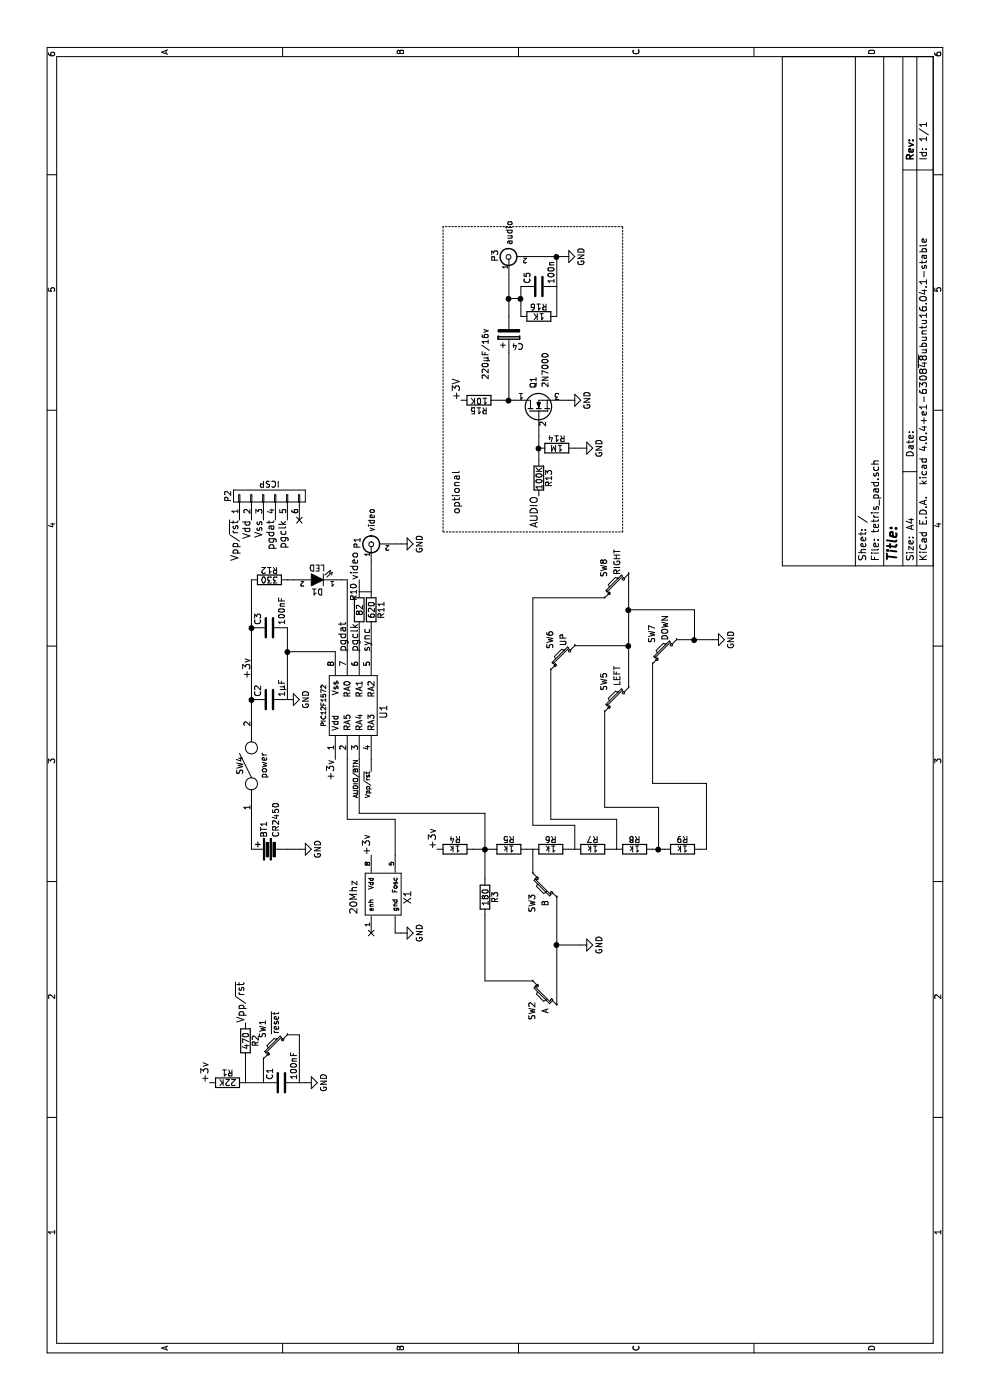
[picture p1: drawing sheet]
EESchema Schematic File Version 2
LIBS:power
LIBS:device
LIBS:transistors
LIBS:conn
LIBS:linear
LIBS:regul
LIBS:74xx
LIBS:cmos4000
LIBS:adc-dac
LIBS:memory
LIBS:xilinx
LIBS:microcontrollers
LIBS:dsp
LIBS:microchip
LIBS:analog_switches
LIBS:motorola
LIBS:texas
LIBS:intel
LIBS:audio
LIBS:interface
LIBS:digital-audio
LIBS:philips
LIBS:display
LIBS:cypress
LIBS:siliconi
LIBS:opto
LIBS:atmel
LIBS:contrib
LIBS:valves
LIBS:Personal_KiCAD
LIBS:tetris_pad-cache
EELAYER 25 0
EELAYER END
$Descr A4 11693 8268
encoding utf-8
Sheet 1 1
Title ""
Date ""
Rev ""
Comp ""
Comment1 ""
Comment2 ""
Comment3 ""
Comment4 ""
$EndDescr
$Comp
L PIC12F1572 U1
U 1 1
P 5800 2950
F 0 "U1" H 5750 2700 60  0000 C CNN
F 1 "PIC12F1572" H 5800 3200 39  0000 C CNN
F 2 "" H 5800 2750 60  0001 C CNN
F 3 "" H 5800 2750 60  0001 C CNN
	1    5800 2950
	1    0    0    -1  
$EndComp
$Comp
L R R11
U 1 1
P 6600 3100
F 0 "R11" V 6680 3100 50  0000 C CNN
F 1 "620" V 6600 3100 50  0000 C CNN
F 2 "" V 6530 3100 50  0000 C CNN
F 3 "" H 6600 3100 50  0000 C CNN
	1    6600 3100
	0    1    1    0   
$EndComp
$Comp
L GND #PWR7
U 1 1
P 7150 3350
F 0 "#PWR7" H 7150 3100 50  0001 C CNN
F 1 "GND" H 7150 3200 50  0000 C CNN
F 2 "" H 7150 3350 50  0000 C CNN
F 3 "" H 7150 3350 50  0000 C CNN
	1    7150 3350
	1    0    0    -1  
$EndComp
$Comp
L GND #PWR5
U 1 1
P 5850 2400
F 0 "#PWR5" H 5850 2150 50  0001 C CNN
F 1 "GND" H 5850 2250 50  0000 C CNN
F 2 "" H 5850 2400 50  0000 C CNN
F 3 "" H 5850 2400 50  0000 C CNN
	1    5850 2400
	1    0    0    -1  
$EndComp
Text Label 5350 2800 2    60   ~ 0
+3v
$Comp
L Battery BT1
U 1 1
P 4600 2250
F 0 "BT1" H 4700 2300 50  0000 L CNN
F 1 "CR2450" H 4700 2200 50  0000 L CNN
F 2 "" V 4600 2290 50  0000 C CNN
F 3 "" V 4600 2290 50  0000 C CNN
	1    4600 2250
	1    0    0    -1  
$EndComp
$Comp
L SPST SW4
U 1 1
P 5300 2100
F 0 "SW4" H 5300 2200 50  0000 C CNN
F 1 "power" H 5300 2000 50  0000 C CNN
F 2 "" H 5300 2100 50  0000 C CNN
F 3 "" H 5300 2100 50  0000 C CNN
	1    5300 2100
	1    0    0    -1  
$EndComp
$Comp
L GND #PWR4
U 1 1
P 4600 2500
F 0 "#PWR4" H 4600 2250 50  0001 C CNN
F 1 "GND" H 4600 2350 50  0000 C CNN
F 2 "" H 4600 2500 50  0000 C CNN
F 3 "" H 4600 2500 50  0000 C CNN
	1    4600 2500
	1    0    0    -1  
$EndComp
$Comp
L C C2
U 1 1
P 5850 2250
F 0 "C2" H 5875 2350 50  0000 L CNN
F 1 "1µF" H 5875 2150 50  0000 L CNN
F 2 "" H 5888 2100 50  0000 C CNN
F 3 "" H 5850 2250 50  0000 C CNN
	1    5850 2250
	1    0    0    -1  
$EndComp
$Comp
L C C3
U 1 1
P 6450 2250
F 0 "C3" H 6475 2350 50  0000 L CNN
F 1 "100nF" H 6475 2150 50  0000 L CNN
F 2 "" H 6488 2100 50  0000 C CNN
F 3 "" H 6450 2250 50  0000 C CNN
	1    6450 2250
	1    0    0    -1  
$EndComp
Text Label 6200 2100 2    60   ~ 0
+3v
$Comp
L CONN_01X06 P2
U 1 1
P 7550 2250
F 0 "P2" H 7550 2600 50  0000 C CNN
F 1 "ICSP" V 7650 2250 50  0000 C CNN
F 2 "" H 7550 2250 50  0000 C CNN
F 3 "" H 7550 2250 50  0000 C CNN
	1    7550 2250
	1    0    0    -1  
$EndComp
Text Label 7350 2000 2    60   ~ 0
Vpp/~rst
Text Label 7350 2100 2    60   ~ 0
Vdd
Text Label 7350 2200 2    60   ~ 0
Vss
Text Label 7350 2300 2    60   ~ 0
pgdat
Text Label 7350 2400 2    60   ~ 0
pgclk
Text Label 5250 3100 2    39   ~ 0
Vpp/~rst
Text Label 6250 2900 0    60   ~ 0
pgdat
Text Label 6250 3000 0    60   ~ 0
pgclk
$Comp
L BNC P1
U 1 1
P 7150 3100
F 0 "P1" H 7160 3220 50  0000 C CNN
F 1 "video" H 7350 3100 50  0000 C CNN
F 2 "" H 7150 3100 50  0000 C CNN
F 3 "" H 7150 3100 50  0000 C CNN
	1    7150 3100
	1    0    0    -1  
$EndComp
$Comp
L R R10
U 1 1
P 6600 3000
F 0 "R10" V 6550 3150 50  0000 C CNN
F 1 "82" V 6600 3000 50  0000 C CNN
F 2 "" V 6530 3000 50  0000 C CNN
F 3 "" H 6600 3000 50  0000 C CNN
	1    6600 3000
	0    1    1    0   
$EndComp
$Comp
L XOSC X1
U 1 1
P 4200 3200
F 0 "X1" H 4200 3000 60  0000 C CNN
F 1 "20Mhz" H 4200 3450 60  0000 C CNN
F 2 "" H 4000 3200 60  0001 C CNN
F 3 "" H 4000 3200 60  0001 C CNN
	1    4200 3200
	1    0    0    -1  
$EndComp
$Comp
L GND #PWR3
U 1 1
P 3900 3350
F 0 "#PWR3" H 3900 3100 50  0001 C CNN
F 1 "GND" H 3900 3200 50  0000 C CNN
F 2 "" H 3900 3350 50  0000 C CNN
F 3 "" H 3900 3350 50  0000 C CNN
	1    3900 3350
	1    0    0    -1  
$EndComp
NoConn ~ 3900 3100
Text Label 4550 3100 0    60   ~ 0
+3v
$Comp
L R R4
U 1 1
P 4600 3800
F 0 "R4" V 4680 3800 50  0000 C CNN
F 1 "1k" V 4600 3800 50  0000 C CNN
F 2 "" V 4530 3800 50  0000 C CNN
F 3 "" H 4600 3800 50  0000 C CNN
	1    4600 3800
	1    0    0    -1  
$EndComp
$Comp
L R R5
U 1 1
P 4600 4250
F 0 "R5" V 4680 4250 50  0000 C CNN
F 1 "1k" V 4600 4250 50  0000 C CNN
F 2 "" V 4530 4250 50  0000 C CNN
F 3 "" H 4600 4250 50  0000 C CNN
	1    4600 4250
	1    0    0    -1  
$EndComp
$Comp
L R R6
U 1 1
P 4600 4600
F 0 "R6" V 4680 4600 50  0000 C CNN
F 1 "1k" V 4600 4600 50  0000 C CNN
F 2 "" V 4530 4600 50  0000 C CNN
F 3 "" H 4600 4600 50  0000 C CNN
	1    4600 4600
	1    0    0    -1  
$EndComp
$Comp
L R R7
U 1 1
P 4600 4950
F 0 "R7" V 4680 4950 50  0000 C CNN
F 1 "1k" V 4600 4950 50  0000 C CNN
F 2 "" V 4530 4950 50  0000 C CNN
F 3 "" H 4600 4950 50  0000 C CNN
	1    4600 4950
	1    0    0    -1  
$EndComp
$Comp
L R R8
U 1 1
P 4600 5300
F 0 "R8" V 4680 5300 50  0000 C CNN
F 1 "1k" V 4600 5300 50  0000 C CNN
F 2 "" V 4530 5300 50  0000 C CNN
F 3 "" H 4600 5300 50  0000 C CNN
	1    4600 5300
	1    0    0    -1  
$EndComp
$Comp
L SW_PUSH_SMALL SW8
U 1 1
P 6800 5150
F 0 "SW8" H 6950 5260 50  0000 C CNN
F 1 "RIGHT" H 7000 5150 50  0000 C CNN
F 2 "" H 6800 5150 50  0000 C CNN
F 3 "" H 6800 5150 50  0000 C CNN
	1    6800 5150
	1    0    0    -1  
$EndComp
$Comp
L SW_PUSH_SMALL SW6
U 1 1
P 6200 4700
F 0 "SW6" H 6350 4810 50  0000 C CNN
F 1 "UP" H 6350 4700 50  0000 C CNN
F 2 "" H 6200 4700 50  0000 C CNN
F 3 "" H 6200 4700 50  0000 C CNN
	1    6200 4700
	1    0    0    -1  
$EndComp
$Comp
L SW_PUSH_SMALL SW7
U 1 1
P 6250 5550
F 0 "SW7" H 6400 5660 50  0000 C CNN
F 1 "DOWN" H 6450 5550 50  0000 C CNN
F 2 "" H 6250 5550 50  0000 C CNN
F 3 "" H 6250 5550 50  0000 C CNN
	1    6250 5550
	1    0    0    -1  
$EndComp
$Comp
L SW_PUSH_SMALL SW5
U 1 1
P 5850 5150
F 0 "SW5" H 6000 5260 50  0000 C CNN
F 1 "LEFT" H 6050 5150 50  0000 C CNN
F 2 "" H 5850 5150 50  0000 C CNN
F 3 "" H 5850 5150 50  0000 C CNN
	1    5850 5150
	1    0    0    -1  
$EndComp
$Comp
L SW_PUSH_SMALL SW2
U 1 1
P 3400 4550
F 0 "SW2" H 3550 4660 50  0000 C CNN
F 1 "A" H 3550 4550 50  0000 C CNN
F 2 "" H 3400 4550 50  0000 C CNN
F 3 "" H 3400 4550 50  0000 C CNN
	1    3400 4550
	-1   0    0    -1  
$EndComp
$Comp
L SW_PUSH_SMALL SW3
U 1 1
P 4300 4550
F 0 "SW3" H 4450 4660 50  0000 C CNN
F 1 "B" H 4450 4550 50  0000 C CNN
F 2 "" H 4300 4550 50  0000 C CNN
F 3 "" H 4300 4550 50  0000 C CNN
	1    4300 4550
	-1   0    0    -1  
$EndComp
$Comp
L SW_PUSH_SMALL SW1
U 1 1
P 2950 2300
F 0 "SW1" H 3100 2410 50  0000 C CNN
F 1 "~reset" H 3150 2300 50  0000 C CNN
F 2 "" H 2950 2300 50  0000 C CNN
F 3 "" H 2950 2300 50  0000 C CNN
	1    2950 2300
	1    0    0    -1  
$EndComp
$Comp
L GND #PWR6
U 1 1
P 6350 5950
F 0 "#PWR6" H 6350 5700 50  0001 C CNN
F 1 "GND" H 6350 5800 50  0000 C CNN
F 2 "" H 6350 5950 50  0000 C CNN
F 3 "" H 6350 5950 50  0000 C CNN
	1    6350 5950
	1    0    0    -1  
$EndComp
Text Label 4600 3650 0    60   ~ 0
+3v
$Comp
L R R9
U 1 1
P 4600 5700
F 0 "R9" V 4680 5700 50  0000 C CNN
F 1 "1k" V 4600 5700 50  0000 C CNN
F 2 "" V 4530 5700 50  0000 C CNN
F 3 "" H 4600 5700 50  0000 C CNN
	1    4600 5700
	1    0    0    -1  
$EndComp
$Comp
L GND #PWR2
U 1 1
P 3800 4850
F 0 "#PWR2" H 3800 4600 50  0001 C CNN
F 1 "GND" H 3800 4700 50  0000 C CNN
F 2 "" H 3800 4850 50  0000 C CNN
F 3 "" H 3800 4850 50  0000 C CNN
	1    3800 4850
	-1   0    0    -1  
$EndComp
$Comp
L GND #PWR1
U 1 1
P 2650 2550
F 0 "#PWR1" H 2650 2300 50  0001 C CNN
F 1 "GND" H 2650 2400 50  0000 C CNN
F 2 "" H 2650 2550 50  0000 C CNN
F 3 "" H 2650 2550 50  0000 C CNN
	1    2650 2550
	1    0    0    -1  
$EndComp
$Comp
L C C1
U 1 1
P 2650 2350
F 0 "C1" H 2675 2450 50  0000 L CNN
F 1 "100nF" H 2675 2250 50  0000 L CNN
F 2 "" H 2688 2200 50  0000 C CNN
F 3 "" H 2650 2350 50  0000 C CNN
	1    2650 2350
	1    0    0    -1  
$EndComp
$Comp
L R R1
U 1 1
P 2650 1900
F 0 "R1" V 2730 1900 50  0000 C CNN
F 1 "22K" V 2650 1900 50  0000 C CNN
F 2 "" V 2580 1900 50  0000 C CNN
F 3 "" H 2650 1900 50  0000 C CNN
	1    2650 1900
	1    0    0    -1  
$EndComp
$Comp
L R R2
U 1 1
P 3000 2050
F 0 "R2" V 3080 2050 50  0000 C CNN
F 1 "470" V 3000 2050 50  0000 C CNN
F 2 "" V 2930 2050 50  0000 C CNN
F 3 "" H 3000 2050 50  0000 C CNN
	1    3000 2050
	0    1    1    0   
$EndComp
Text Label 3150 2050 0    60   ~ 0
Vpp/~rst
$Comp
L GND #PWR10
U 1 1
P 9550 4700
F 0 "#PWR10" H 9550 4450 50  0001 C CNN
F 1 "GND" H 9550 4550 50  0000 C CNN
F 2 "" H 9550 4700 50  0000 C CNN
F 3 "" H 9550 4700 50  0000 C CNN
	1    9550 4700
	-1   0    0    -1  
$EndComp
$Comp
L CP C4
U 1 1
P 8900 4250
F 0 "C4" H 8925 4350 50  0000 L CNN
F 1 "220µF/16v" V 8700 4200 50  0000 L CNN
F 2 "" H 8938 4100 50  0000 C CNN
F 3 "" H 8900 4250 50  0000 C CNN
	1    8900 4250
	0    -1   1    0   
$EndComp
NoConn ~ 7350 2500
Text Label 2650 1750 0    59   ~ 0
+3v
Text Label 6250 3100 0    60   ~ 0
sync
Text Label 6850 3000 0    60   ~ 0
video
Wire Wire Line
	6250 3100 6450 3100
Wire Wire Line
	6750 3100 7000 3100
Wire Wire Line
	6250 2400 6250 2800
Wire Wire Line
	6450 2400 5850 2400
Wire Wire Line
	5800 2100 6850 2100
Connection ~ 5850 2100
Connection ~ 6250 2400
Wire Wire Line
	4600 2400 4600 2500
Wire Wire Line
	4600 2100 4800 2100
Wire Wire Line
	5350 3100 5250 3100
Wire Wire Line
	7150 3300 7150 3350
Wire Wire Line
	6450 3000 6250 3000
Wire Wire Line
	6750 3000 6750 3100
Wire Wire Line
	3900 3300 3900 3350
Wire Wire Line
	4550 3300 4850 3300
Wire Wire Line
	4850 3300 4850 2900
Wire Wire Line
	4850 2900 5350 2900
Wire Wire Line
	4600 3950 4600 4100
Wire Wire Line
	4600 4400 4600 4450
Wire Wire Line
	4600 4750 4600 4800
Wire Wire Line
	4600 5150 4600 5100
Wire Wire Line
	4600 5450 4600 5550
Wire Wire Line
	4600 5900 4600 5850
Wire Wire Line
	6300 4800 6300 5250
Wire Wire Line
	5950 5250 6900 5250
Connection ~ 6300 5250
Wire Wire Line
	6350 5650 6350 5950
Wire Wire Line
	6350 5800 6600 5800
Wire Wire Line
	6600 5800 6600 5250
Connection ~ 6600 5250
Connection ~ 6350 5800
Wire Wire Line
	4200 4650 3300 4650
Wire Wire Line
	3800 4850 3800 4650
Connection ~ 3800 4650
Wire Wire Line
	3050 2400 3050 2500
Wire Wire Line
	2650 2200 2850 2200
Wire Wire Line
	2650 2500 2650 2550
Wire Wire Line
	3050 2500 2650 2500
Wire Wire Line
	2650 2050 2850 2050
Wire Wire Line
	2650 2050 2650 2200
Wire Wire Line
	9550 4450 9550 4700
Wire Wire Line
	9050 4250 9400 4250
Wire Wire Line
	4600 5900 5150 5900
Connection ~ 4600 4050
Wire Wire Line
	6700 5050 6700 4450
Wire Wire Line
	4900 4050 4900 3000
Wire Wire Line
	4850 4600 6100 4600
Wire Wire Line
	4950 5050 5750 5050
Wire Wire Line
	6150 5450 5150 5450
Wire Wire Line
	6750 3000 6850 3000
Wire Wire Line
	3500 4050 3500 4450
Wire Wire Line
	4600 4450 4400 4450
Wire Wire Line
	5150 5450 5150 5900
Wire Wire Line
	4950 5050 4950 5500
Wire Wire Line
	4950 5500 4600 5500
Connection ~ 4600 5500
Wire Wire Line
	4850 4600 4850 5150
Wire Wire Line
	4850 5150 4600 5150
Wire Wire Line
	6700 4450 4800 4450
Wire Wire Line
	4800 4450 4800 4800
Wire Wire Line
	4800 4800 4600 4800
Wire Wire Line
	4900 3000 5350 3000
$Comp
L LED D1
U 1 1
P 6850 2650
F 0 "D1" H 6850 2750 50  0000 C CNN
F 1 "LED" H 6850 2550 50  0000 C CNN
F 2 "" H 6850 2650 50  0000 C CNN
F 3 "" H 6850 2650 50  0000 C CNN
	1    6850 2650
	0    -1   -1   0   
$EndComp
$Comp
L R R12
U 1 1
P 6850 2250
F 0 "R12" V 6930 2250 50  0000 C CNN
F 1 "330" V 6850 2250 50  0000 C CNN
F 2 "" V 6780 2250 50  0000 C CNN
F 3 "" H 6850 2250 50  0000 C CNN
	1    6850 2250
	1    0    0    -1  
$EndComp
Wire Wire Line
	6850 2400 6850 2450
Wire Wire Line
	6850 2850 6850 2900
Connection ~ 6450 2100
$Comp
L R R15
U 1 1
P 8350 4000
F 0 "R15" V 8430 4000 50  0000 C CNN
F 1 "10K" V 8350 4000 50  0000 C CNN
F 2 "" V 8280 4000 50  0000 C CNN
F 3 "" H 8350 4000 50  0000 C CNN
	1    8350 4000
	-1   0    0    1   
$EndComp
Wire Wire Line
	8350 4250 8750 4250
Wire Wire Line
	6850 2900 6250 2900
$Comp
L Q_NMOS_DGS Q1
U 1 1
P 8250 4500
F 0 "Q1" H 8550 4550 50  0000 R CNN
F 1 "2N7000" H 8750 4450 50  0000 R CNN
F 2 "" H 8450 4600 50  0000 C CNN
F 3 "" H 8250 4500 50  0000 C CNN
	1    8250 4500
	1    0    0    -1  
$EndComp
Text Label 8350 3850 0    60   ~ 0
+3V
Wire Wire Line
	8350 4150 8350 4300
Connection ~ 8350 4250
$Comp
L GND #PWR9
U 1 1
P 8350 4750
F 0 "#PWR9" H 8350 4500 50  0001 C CNN
F 1 "GND" H 8350 4600 50  0000 C CNN
F 2 "" H 8350 4750 50  0000 C CNN
F 3 "" H 8350 4750 50  0000 C CNN
	1    8350 4750
	-1   0    0    -1  
$EndComp
Wire Wire Line
	8350 4700 8350 4750
$Comp
L R R14
U 1 1
P 7950 4650
F 0 "R14" V 8030 4650 50  0000 C CNN
F 1 "1M" V 7950 4650 50  0000 C CNN
F 2 "" V 7880 4650 50  0000 C CNN
F 3 "" H 7950 4650 50  0000 C CNN
	1    7950 4650
	1    0    0    -1  
$EndComp
$Comp
L GND #PWR8
U 1 1
P 7950 4850
F 0 "#PWR8" H 7950 4600 50  0001 C CNN
F 1 "GND" H 7950 4700 50  0000 C CNN
F 2 "" H 7950 4850 50  0000 C CNN
F 3 "" H 7950 4850 50  0000 C CNN
	1    7950 4850
	-1   0    0    -1  
$EndComp
Wire Wire Line
	7950 4800 7950 4850
Wire Wire Line
	7850 4500 8050 4500
Connection ~ 7950 4500
Text Label 7550 4500 2    60   ~ 0
AUDIO
Text Label 5350 3000 2    39   ~ 0
AUDIO/BTN
Wire Wire Line
	4350 4050 4900 4050
$Comp
L R R3
U 1 1
P 4200 4050
F 0 "R3" V 4280 4050 50  0000 C CNN
F 1 "180" V 4200 4050 50  0000 C CNN
F 2 "" V 4130 4050 50  0000 C CNN
F 3 "" H 4200 4050 50  0000 C CNN
	1    4200 4050
	0    1    1    0   
$EndComp
Wire Wire Line
	4050 4050 3500 4050
$Comp
L R R13
U 1 1
P 7700 4500
F 0 "R13" V 7780 4500 50  0000 C CNN
F 1 "100K" V 7700 4500 50  0000 C CNN
F 2 "" V 7630 4500 50  0000 C CNN
F 3 "" H 7700 4500 50  0000 C CNN
	1    7700 4500
	0    1    1    0   
$EndComp
Wire Notes Line
	7250 3700 7250 5200
Wire Notes Line
	7250 5200 9800 5200
Wire Notes Line
	9800 5200 9800 3700
Wire Notes Line
	9800 3700 7250 3700
Text Notes 7400 3850 0    60   ~ 0
optional
$Comp
L BNC P3
U 1 1
P 9550 4250
F 0 "P3" H 9560 4370 50  0000 C CNN
F 1 "audio" H 9750 4250 50  0000 C CNN
F 2 "" H 9550 4250 50  0000 C CNN
F 3 "" H 9550 4250 50  0000 C CNN
	1    9550 4250
	1    0    0    -1  
$EndComp
$Comp
L R R16
U 1 1
P 9050 4500
F 0 "R16" V 9130 4500 50  0000 C CNN
F 1 "1K" V 9050 4500 50  0000 C CNN
F 2 "" V 8980 4500 50  0000 C CNN
F 3 "" H 9050 4500 50  0000 C CNN
	1    9050 4500
	1    0    0    -1  
$EndComp
$Comp
L C C5
U 1 1
P 9300 4500
F 0 "C5" H 9325 4600 50  0000 L CNN
F 1 "100n" H 9325 4400 50  0000 L CNN
F 2 "" H 9338 4350 50  0000 C CNN
F 3 "" H 9300 4500 50  0000 C CNN
	1    9300 4500
	1    0    0    -1  
$EndComp
Wire Wire Line
	9050 4650 9550 4650
Connection ~ 9550 4650
Wire Wire Line
	9050 4350 9300 4350
Wire Wire Line
	9200 4350 9200 4250
Connection ~ 9200 4250
Connection ~ 9200 4350
$EndSCHEMATC
